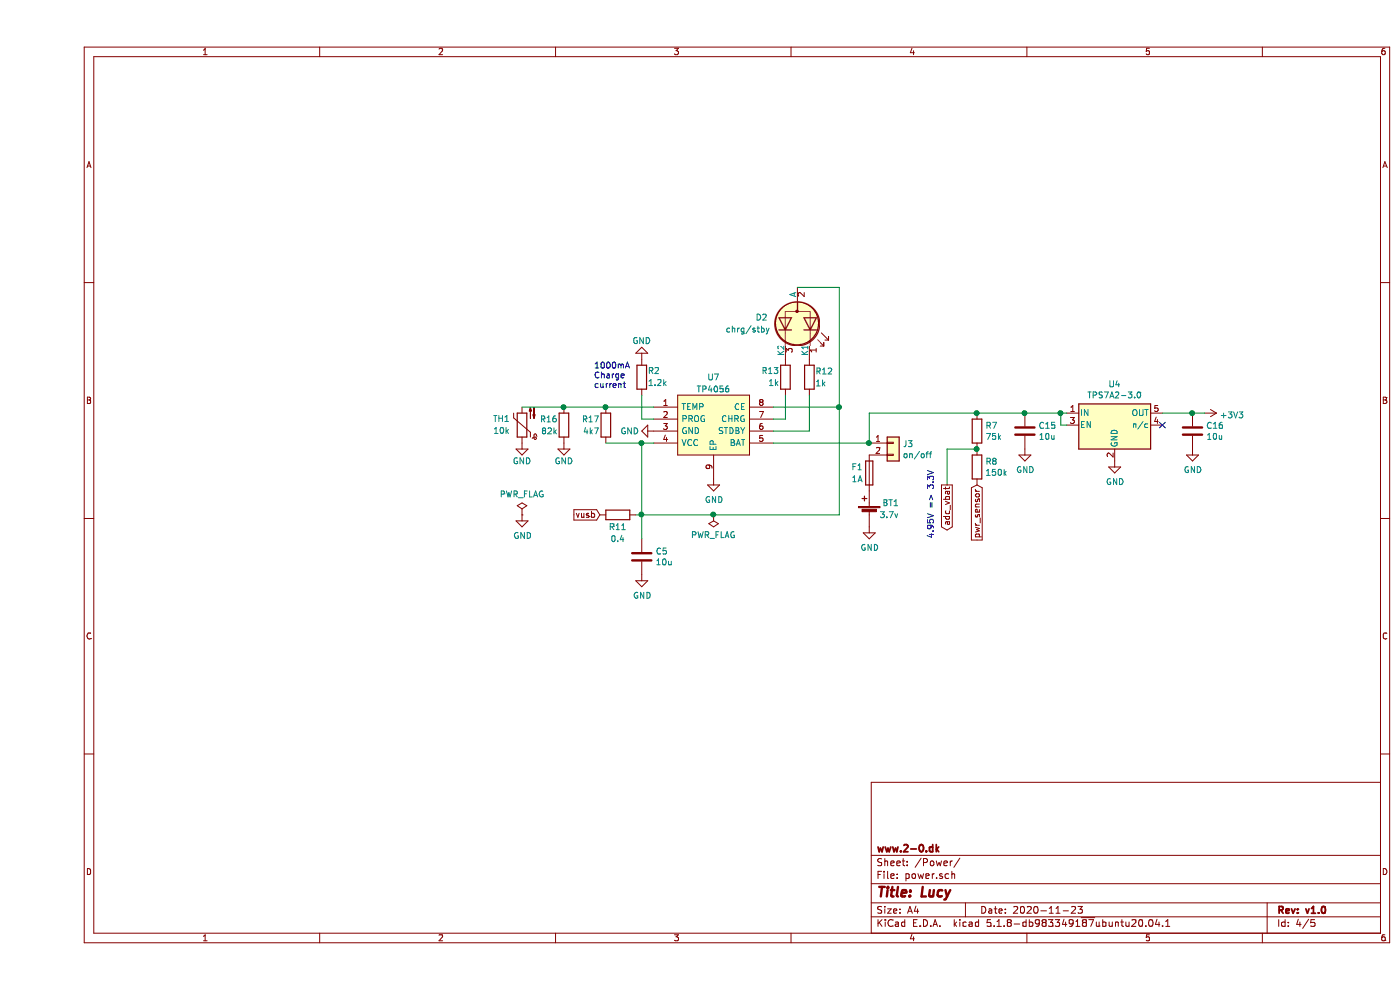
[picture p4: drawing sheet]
EESchema Schematic File Version 4
EELAYER 30 0
EELAYER END
$Descr A4 11693 8268
encoding utf-8
Sheet 4 5
Title "Lucy"
Date "2020-11-23"
Rev "v1.0"
Comp "www.2-0.dk"
Comment1 ""
Comment2 ""
Comment3 ""
Comment4 ""
$EndDescr
$Comp
L lucy:Battery_Cell BT?
U 1 1
P 6950 4300
AR Path="/5E07F06C" Ref="BT?"  Part="1" 
AR Path="/5E07EC23/5E07F06C" Ref="BT1"  Part="1" 
F 0 "BT1" H 6700 4400 50  0000 L CNN
F 1 "3.7v" H 6700 4300 50  0000 L CNN
F 2 "lucy:18650" V 6950 4360 50  0001 C CNN
F 3 "~" V 6950 4360 50  0001 C CNN
	1    6950 4300
	-1   0    0    -1  
$EndComp
$Comp
L Device:C C?
U 1 1
P 8250 3600
AR Path="/5E07F081" Ref="C?"  Part="1" 
AR Path="/5E07EC23/5E07F081" Ref="C15"  Part="1" 
F 0 "C15" H 8365 3646 50  0000 L CNN
F 1 "10u" H 8365 3555 50  0000 L CNN
F 2 "Capacitor_SMD:C_0805_2012Metric" H 8288 3450 50  0001 C CNN
F 3 "~" H 8250 3600 50  0001 C CNN
	1    8250 3600
	1    0    0    -1  
$EndComp
$Comp
L power:GND #PWR?
U 1 1
P 8250 3750
AR Path="/5E07F088" Ref="#PWR?"  Part="1" 
AR Path="/5E07EC23/5E07F088" Ref="#PWR045"  Part="1" 
F 0 "#PWR045" H 8250 3500 50  0001 C CNN
F 1 "GND" H 8255 3577 50  0000 C CNN
F 2 "" H 8250 3750 50  0001 C CNN
F 3 "" H 8250 3750 50  0001 C CNN
	1    8250 3750
	1    0    0    -1  
$EndComp
$Comp
L power:GND #PWR?
U 1 1
P 9000 3850
AR Path="/5E07F08E" Ref="#PWR?"  Part="1" 
AR Path="/5E07EC23/5E07F08E" Ref="#PWR046"  Part="1" 
F 0 "#PWR046" H 9000 3600 50  0001 C CNN
F 1 "GND" H 9005 3677 50  0000 C CNN
F 2 "" H 9000 3850 50  0001 C CNN
F 3 "" H 9000 3850 50  0001 C CNN
	1    9000 3850
	1    0    0    -1  
$EndComp
$Comp
L Device:C C?
U 1 1
P 9650 3600
AR Path="/5E07F094" Ref="C?"  Part="1" 
AR Path="/5E07EC23/5E07F094" Ref="C16"  Part="1" 
F 0 "C16" H 9765 3646 50  0000 L CNN
F 1 "10u" H 9765 3555 50  0000 L CNN
F 2 "Capacitor_SMD:C_0805_2012Metric" H 9688 3450 50  0001 C CNN
F 3 "~" H 9650 3600 50  0001 C CNN
	1    9650 3600
	1    0    0    -1  
$EndComp
$Comp
L power:GND #PWR?
U 1 1
P 9650 3750
AR Path="/5E07F09B" Ref="#PWR?"  Part="1" 
AR Path="/5E07EC23/5E07F09B" Ref="#PWR048"  Part="1" 
F 0 "#PWR048" H 9650 3500 50  0001 C CNN
F 1 "GND" H 9655 3577 50  0000 C CNN
F 2 "" H 9650 3750 50  0001 C CNN
F 3 "" H 9650 3750 50  0001 C CNN
	1    9650 3750
	1    0    0    -1  
$EndComp
$Comp
L power:+3V3 #PWR?
U 1 1
P 9750 3450
AR Path="/5E07F0A7" Ref="#PWR?"  Part="1" 
AR Path="/5E07EC23/5E07F0A7" Ref="#PWR049"  Part="1" 
F 0 "#PWR049" H 9750 3300 50  0001 C CNN
F 1 "+3V3" V 9765 3578 50  0000 L CNN
F 2 "" H 9750 3450 50  0001 C CNN
F 3 "" H 9750 3450 50  0001 C CNN
	1    9750 3450
	0    1    1    0   
$EndComp
$Comp
L power:GND #PWR?
U 1 1
P 6950 4400
AR Path="/5E07F0AF" Ref="#PWR?"  Part="1" 
AR Path="/5E07EC23/5E07F0AF" Ref="#PWR044"  Part="1" 
F 0 "#PWR044" H 6950 4150 50  0001 C CNN
F 1 "GND" H 6955 4227 50  0000 C CNN
F 2 "" H 6950 4400 50  0001 C CNN
F 3 "" H 6950 4400 50  0001 C CNN
	1    6950 4400
	1    0    0    -1  
$EndComp
$Comp
L Device:Fuse F?
U 1 1
P 6950 3950
AR Path="/5E07F0B5" Ref="F?"  Part="1" 
AR Path="/5E07EC23/5E07F0B5" Ref="F1"  Part="1" 
F 0 "F1" H 6850 4000 50  0000 C CNN
F 1 "1A" H 6850 3900 50  0000 C CNN
F 2 "Fuse:Fuse_1206_3216Metric" V 6880 3950 50  0001 C CNN
F 3 "~" H 6950 3950 50  0001 C CNN
	1    6950 3950
	1    0    0    -1  
$EndComp
Connection ~ 8250 3450
$Comp
L Device:R R?
U 1 1
P 7850 3600
AR Path="/5E07F0BD" Ref="R?"  Part="1" 
AR Path="/5E07EC23/5E07F0BD" Ref="R7"  Part="1" 
F 0 "R7" H 7920 3646 50  0000 L CNN
F 1 "75k" H 7920 3555 50  0000 L CNN
F 2 "Resistor_SMD:R_0603_1608Metric" V 7780 3600 50  0001 C CNN
F 3 "~" H 7850 3600 50  0001 C CNN
	1    7850 3600
	1    0    0    -1  
$EndComp
$Comp
L Device:R R?
U 1 1
P 7850 3900
AR Path="/5E07F0C4" Ref="R?"  Part="1" 
AR Path="/5E07EC23/5E07F0C4" Ref="R8"  Part="1" 
F 0 "R8" H 7920 3946 50  0000 L CNN
F 1 "150k" H 7920 3855 50  0000 L CNN
F 2 "Resistor_SMD:R_0603_1608Metric" V 7780 3900 50  0001 C CNN
F 3 "~" H 7850 3900 50  0001 C CNN
	1    7850 3900
	1    0    0    -1  
$EndComp
Text GLabel 7600 4050 3    50   Output ~ 0
adc_vbat
Wire Wire Line
	7850 3750 7600 3750
Connection ~ 7850 3750
Text GLabel 7850 4050 3    50   Input ~ 0
pwr_sensor
Wire Wire Line
	7850 3450 8250 3450
Wire Wire Line
	8250 3450 8550 3450
Wire Wire Line
	8600 3550 8550 3550
Wire Wire Line
	8550 3550 8550 3450
Connection ~ 8550 3450
Wire Wire Line
	8550 3450 8600 3450
Wire Wire Line
	9650 3450 9750 3450
Wire Wire Line
	7600 3750 7600 4050
Text Notes 7500 4500 1    50   ~ 0
4.95V => 3.3V
$Comp
L lucy:TPS7A2-3.0 U4
U 1 1
P 9000 3550
F 0 "U4" H 9000 3892 50  0000 C CNN
F 1 "TPS7A2-3.0" H 9000 3801 50  0000 C CNN
F 2 "Package_TO_SOT_SMD:SOT-23-5" H 9000 3875 50  0001 C CNN
F 3 "http://www.ti.com/lit/ds/symlink/tps7a02.pdf" H 9000 3550 50  0001 C CNN
	1    9000 3550
	1    0    0    -1  
$EndComp
$Comp
L lucy:TP4056 U7
U 1 1
P 4950 3350
F 0 "U7" H 5650 3550 50  0000 C CNN
F 1 "TP4056" H 5650 3450 50  0000 C CNN
F 2 "lucy:SOIC127P600X175-9N" H 6200 3450 50  0001 L CNN
F 3 "https://dlnmh9ip6v2uc.cloudfront.net/datasheets/Prototyping/TP4056.pdf" H 6200 3350 50  0001 L CNN
F 4 "1A Standalone Linear Li-lon Battery Charger, SOP-8" H 6200 3250 50  0001 L CNN "Description"
F 5 "1.75" H 6200 3150 50  0001 L CNN "Height"
F 6 "NanJing Top Power" H 6200 3050 50  0001 L CNN "Manufacturer_Name"
F 7 "TP4056" H 6200 2950 50  0001 L CNN "Manufacturer_Part_Number"
	1    4950 3350
	1    0    0    -1  
$EndComp
$Comp
L Device:R R13
U 1 1
P 6250 3150
F 0 "R13" H 6300 3100 50  0000 L CNN
F 1 "1k" H 6300 3200 50  0000 L CNN
F 2 "Resistor_SMD:R_0603_1608Metric" V 6180 3150 50  0001 C CNN
F 3 "~" H 6250 3150 50  0001 C CNN
	1    6250 3150
	-1   0    0    1   
$EndComp
$Comp
L Device:R R2
U 1 1
P 5050 3150
F 0 "R2" H 5100 3100 50  0000 L CNN
F 1 "1.2k" H 5100 3200 50  0000 L CNN
F 2 "Resistor_SMD:R_0603_1608Metric" V 4980 3150 50  0001 C CNN
F 3 "~" H 5050 3150 50  0001 C CNN
	1    5050 3150
	1    0    0    1   
$EndComp
$Comp
L power:GND #PWR?
U 1 1
P 5650 4000
AR Path="/5ED72130" Ref="#PWR?"  Part="1" 
AR Path="/5E07EC23/5ED72130" Ref="#PWR0102"  Part="1" 
F 0 "#PWR0102" H 5650 3750 50  0001 C CNN
F 1 "GND" H 5655 3827 50  0000 C CNN
F 2 "" H 5650 4000 50  0001 C CNN
F 3 "" H 5650 4000 50  0001 C CNN
	1    5650 4000
	1    0    0    -1  
$EndComp
$Comp
L power:GND #PWR?
U 1 1
P 5150 3600
AR Path="/5ED72E7E" Ref="#PWR?"  Part="1" 
AR Path="/5E07EC23/5ED72E7E" Ref="#PWR0103"  Part="1" 
F 0 "#PWR0103" H 5150 3350 50  0001 C CNN
F 1 "GND" V 5150 3400 50  0000 C CNN
F 2 "" H 5150 3600 50  0001 C CNN
F 3 "" H 5150 3600 50  0001 C CNN
	1    5150 3600
	0    1    1    0   
$EndComp
Text GLabel 4700 4300 0    50   Input ~ 0
vusb
$Comp
L power:GND #PWR?
U 1 1
P 5050 3000
AR Path="/5ED74ED6" Ref="#PWR?"  Part="1" 
AR Path="/5E07EC23/5ED74ED6" Ref="#PWR0104"  Part="1" 
F 0 "#PWR0104" H 5050 2750 50  0001 C CNN
F 1 "GND" H 5050 2850 50  0000 C CNN
F 2 "" H 5050 3000 50  0001 C CNN
F 3 "" H 5050 3000 50  0001 C CNN
	1    5050 3000
	-1   0    0    1   
$EndComp
$Comp
L power:GND #PWR?
U 1 1
P 4400 3700
AR Path="/5ED7520A" Ref="#PWR?"  Part="1" 
AR Path="/5E07EC23/5ED7520A" Ref="#PWR0105"  Part="1" 
F 0 "#PWR0105" H 4400 3450 50  0001 C CNN
F 1 "GND" H 4400 3550 50  0000 C CNN
F 2 "" H 4400 3700 50  0001 C CNN
F 3 "" H 4400 3700 50  0001 C CNN
	1    4400 3700
	1    0    0    -1  
$EndComp
$Comp
L Device:R R12
U 1 1
P 6450 3150
F 0 "R12" H 6400 3200 50  0000 R CNN
F 1 "1k" H 6400 3100 50  0000 R CNN
F 2 "Resistor_SMD:R_0603_1608Metric" V 6380 3150 50  0001 C CNN
F 3 "~" H 6450 3150 50  0001 C CNN
	1    6450 3150
	-1   0    0    -1  
$EndComp
$Comp
L Device:R R11
U 1 1
P 4850 4300
F 0 "R11" V 4950 4300 50  0000 C CNN
F 1 "0.4" V 5050 4300 50  0000 C CNN
F 2 "Resistor_SMD:R_1206_3216Metric" V 4780 4300 50  0001 C CNN
F 3 "~" H 4850 4300 50  0001 C CNN
	1    4850 4300
	0    1    1    0   
$EndComp
Wire Wire Line
	5150 3700 5050 3700
$Comp
L power:GND #PWR?
U 1 1
P 4050 4300
AR Path="/5EE008F9" Ref="#PWR?"  Part="1" 
AR Path="/5E07EC23/5EE008F9" Ref="#PWR0106"  Part="1" 
F 0 "#PWR0106" H 4050 4050 50  0001 C CNN
F 1 "GND" H 4055 4127 50  0000 C CNN
F 2 "" H 4050 4300 50  0001 C CNN
F 3 "" H 4050 4300 50  0001 C CNN
	1    4050 4300
	1    0    0    -1  
$EndComp
$Comp
L power:PWR_FLAG #FLG?
U 1 1
P 4050 4300
AR Path="/5EE00C5C" Ref="#FLG?"  Part="1" 
AR Path="/5E07EC23/5EE00C5C" Ref="#FLG0102"  Part="1" 
F 0 "#FLG0102" H 4050 4375 50  0001 C CNN
F 1 "PWR_FLAG" H 4050 4473 50  0000 C CNN
F 2 "" H 4050 4300 50  0001 C CNN
F 3 "~" H 4050 4300 50  0001 C CNN
	1    4050 4300
	1    0    0    -1  
$EndComp
$Comp
L power:PWR_FLAG #FLG?
U 1 1
P 5650 4300
AR Path="/5EE0429D" Ref="#FLG?"  Part="1" 
AR Path="/5E07EC23/5EE0429D" Ref="#FLG0101"  Part="1" 
F 0 "#FLG0101" H 5650 4375 50  0001 C CNN
F 1 "PWR_FLAG" H 5650 4473 50  0000 C CNN
F 2 "" H 5650 4300 50  0001 C CNN
F 3 "~" H 5650 4300 50  0001 C CNN
	1    5650 4300
	-1   0    0    1   
$EndComp
$Comp
L Device:LED_Dual_CAC D2
U 1 1
P 6350 2700
F 0 "D2" V 6300 2350 50  0000 L CNN
F 1 "chrg/stby" V 6400 2100 50  0000 L CNN
F 2 "LED_THT:LED_D3.0mm-3" H 6400 2700 50  0001 C CNN
F 3 "~" H 6400 2700 50  0001 C CNN
	1    6350 2700
	0    1    1    0   
$EndComp
Wire Wire Line
	6150 3500 6250 3500
Wire Wire Line
	6250 3500 6250 3300
Wire Wire Line
	6150 3600 6450 3600
Wire Wire Line
	6450 3600 6450 3300
Wire Wire Line
	6700 2400 6350 2400
Wire Wire Line
	6700 2400 6700 3400
Wire Wire Line
	6150 3400 6700 3400
Wire Wire Line
	6700 3400 6700 4300
Connection ~ 6700 3400
Wire Wire Line
	5150 3500 5050 3500
Wire Wire Line
	5050 3500 5050 3300
Wire Wire Line
	5050 3700 5050 4300
Wire Wire Line
	5050 4300 5000 4300
Wire Wire Line
	5050 4300 5650 4300
Connection ~ 5050 4300
Connection ~ 5650 4300
Wire Wire Line
	5650 4300 6700 4300
Connection ~ 5050 3700
$Comp
L Device:R R16
U 1 1
P 4400 3550
F 0 "R16" H 4350 3600 50  0000 R CNN
F 1 "82k" H 4350 3500 50  0000 R CNN
F 2 "Resistor_SMD:R_0603_1608Metric" V 4330 3550 50  0001 C CNN
F 3 "~" H 4400 3550 50  0001 C CNN
	1    4400 3550
	1    0    0    -1  
$EndComp
$Comp
L Device:R R17
U 1 1
P 4750 3550
F 0 "R17" H 4700 3600 50  0000 R CNN
F 1 "4k7" H 4700 3500 50  0000 R CNN
F 2 "Resistor_SMD:R_0603_1608Metric" V 4680 3550 50  0001 C CNN
F 3 "~" H 4750 3550 50  0001 C CNN
	1    4750 3550
	1    0    0    -1  
$EndComp
$Comp
L power:GND #PWR?
U 1 1
P 4050 3700
AR Path="/5EE26909" Ref="#PWR?"  Part="1" 
AR Path="/5E07EC23/5EE26909" Ref="#PWR024"  Part="1" 
F 0 "#PWR024" H 4050 3450 50  0001 C CNN
F 1 "GND" H 4050 3550 50  0000 C CNN
F 2 "" H 4050 3700 50  0001 C CNN
F 3 "" H 4050 3700 50  0001 C CNN
	1    4050 3700
	1    0    0    -1  
$EndComp
$Comp
L Device:Thermistor_NTC TH1
U 1 1
P 4050 3550
F 0 "TH1" H 4150 3500 50  0000 L CNN
F 1 "10k" H 4150 3600 50  0000 L CNN
F 2 "lucy:NTC_th" H 4050 3600 50  0001 C CNN
F 3 "~" H 4050 3600 50  0001 C CNN
	1    4050 3550
	-1   0    0    1   
$EndComp
Connection ~ 4750 3400
Wire Wire Line
	4750 3400 5150 3400
Wire Wire Line
	4750 3700 5050 3700
Wire Wire Line
	4400 3400 4750 3400
Wire Wire Line
	4400 3400 4050 3400
Connection ~ 4400 3400
NoConn ~ 9400 3550
Wire Wire Line
	9400 3450 9650 3450
Connection ~ 9650 3450
$Comp
L Device:C C?
U 1 1
P 5050 4650
AR Path="/5EDFF398" Ref="C?"  Part="1" 
AR Path="/5E07EC23/5EDFF398" Ref="C5"  Part="1" 
F 0 "C5" H 5165 4696 50  0000 L CNN
F 1 "10u" H 5165 4605 50  0000 L CNN
F 2 "Capacitor_SMD:C_1206_3216Metric" H 5088 4500 50  0001 C CNN
F 3 "~" H 5050 4650 50  0001 C CNN
	1    5050 4650
	1    0    0    -1  
$EndComp
$Comp
L power:GND #PWR?
U 1 1
P 5050 4800
AR Path="/5EE01B17" Ref="#PWR?"  Part="1" 
AR Path="/5E07EC23/5EE01B17" Ref="#PWR038"  Part="1" 
F 0 "#PWR038" H 5050 4550 50  0001 C CNN
F 1 "GND" H 5055 4627 50  0000 C CNN
F 2 "" H 5050 4800 50  0001 C CNN
F 3 "" H 5050 4800 50  0001 C CNN
	1    5050 4800
	1    0    0    -1  
$EndComp
Wire Wire Line
	5050 4500 5050 4300
Text Notes 4650 3250 0    50   ~ 0
1000mA\nCharge\ncurrent
$Comp
L Connector_Generic:Conn_01x02 J3
U 1 1
P 7150 3700
F 0 "J3" H 7230 3692 50  0000 L CNN
F 1 "on/off" H 7230 3601 50  0000 L CNN
F 2 "Connector_PinHeader_2.54mm:PinHeader_1x02_P2.54mm_Vertical" H 7150 3700 50  0001 C CNN
F 3 "~" H 7150 3700 50  0001 C CNN
	1    7150 3700
	1    0    0    -1  
$EndComp
Connection ~ 7850 3450
Wire Wire Line
	6950 3450 6950 3700
Wire Wire Line
	6950 3450 7850 3450
Wire Wire Line
	6950 3700 6150 3700
Connection ~ 6950 3700
$EndSCHEMATC
